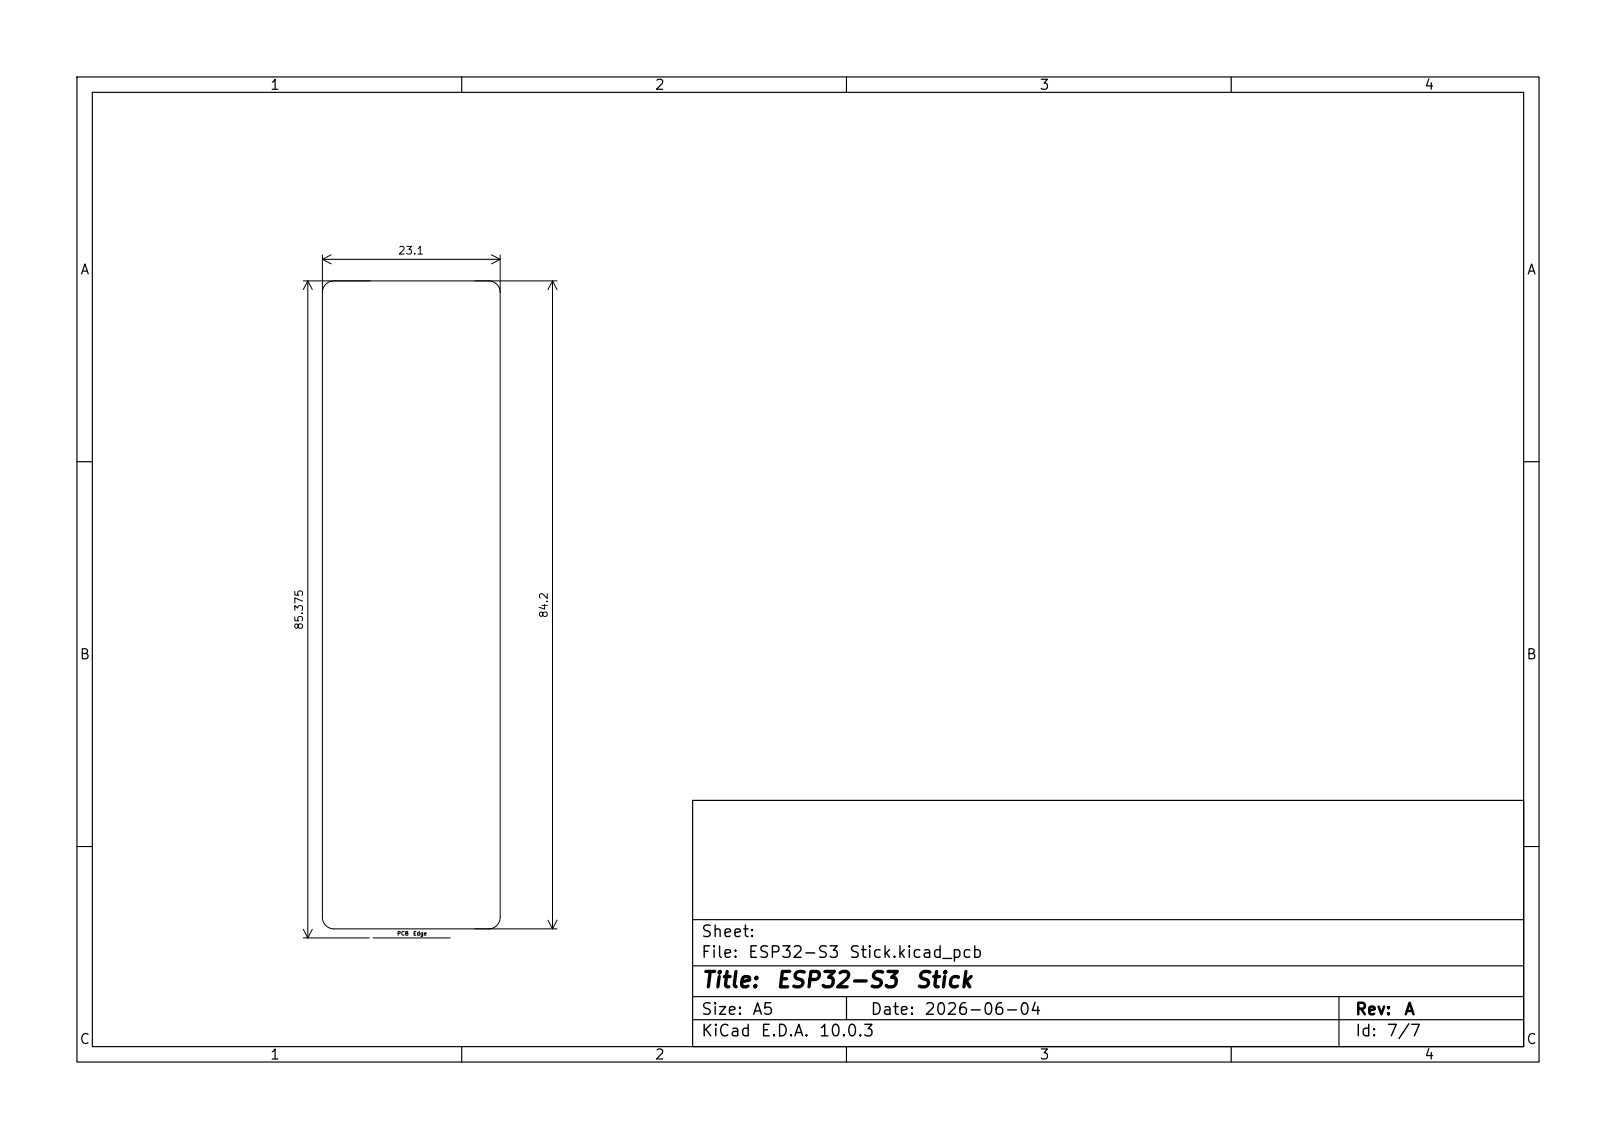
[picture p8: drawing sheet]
<svg xmlns="http://www.w3.org/2000/svg" width="210mm" height="148mm" viewBox="0 0 210 148" stroke-linecap="round" stroke-linejoin="round" font-family="sans-serif">
<g fill="none" stroke="#000" stroke-width=".15">
<path d="M10 10h190v128h-190zM12 12h186v124h-186zM60 10v2M110 10v2M160 10v2M10 60h2M198 60h2M10 110h2M90 104h108v32h-108zM90 119.5h108M198 110h2M60 136v2"/>
<path d="M90 132.5h108M90 129.5h108M90 125.5h108M110 136v2M110 129.5v3M160 136v2M174 129.5v6.5"/>
</g>
<g fill="none" stroke="#000" stroke-width=".13">
<path d="M39.4 36.5h33M40 36.5v85.4M40 36.5l.6 1.1M40 36.5l-.6 1.1M41.9 33.1v86.1a1.5 1.5 0 0 0 1.5 1.5h29M41.9 33.7h23.1M41.9 33.7l1.1 .6M43 33.1l-1.1 .6M43.4 36.5a1.5 1.5 0 0 0-1.5 1.5M63.5 36.5a1.5 1.5 0 0 1 1.5 1.5M63.9 33.1l1.1 .6M65 33.1v86.1a1.5 1.5 0 0 1-1.5 1.5"/>
<path d="M65 33.7l-1.1 .6M71.8 36.5v84.2M71.8 36.5l.6 1.1M71.8 36.5l-.6 1.1M71.2 119.6l.6 1.1M72.4 119.6l-.6 1.1M39.4 121.9h8.6M39.4 120.7l.6 1.2M40.6 120.7l-.6 1.2M48.5 121.9h10"/>
</g>
<g font-size="2">
<text x="91" y="128.8">Title:</text>
<text x="100.7" y="128.8">ESP32-S3</text>
<text x="118.8" y="128.8">Stick</text>
</g>
<g font-size="1.5">
<text x="91" y="124.9">File:</text>
<text x="91" y="122.2">Sheet:</text>
<text x="97.1" y="124.9">ESP32-S3</text>
<text x="110.2" y="124.9">Stick.kicad_pcb</text>
<text x="91" y="135.1">KiCad</text>
<text x="91" y="132.3">Size:</text>
<text x="97.7" y="132.3">A5</text>
<text x="98.7" y="135.1">E.D.A.</text>
<text x="106.3" y="135.1">10.0.3</text>
<text x="113" y="132.3">Date:</text>
<text x="120" y="132.3">2026-06-04</text>
<text x="176" y="132.3">Rev:</text>
<text x="176" y="135.1">Id:</text>
<text x="180.1" y="135.1">7/7</text>
<text x="182.4" y="132.3">A</text>
</g>
<g font-size="1.3">
<text x="35" y="12">1</text>
<text x="85" y="12">2</text>
<text x="135" y="12">3</text>
<text x="185" y="12">4</text>
<text x="10.3" y="36">A</text>
<text x="198.4" y="36">A</text>
<text x="10.3" y="86">B</text>
<text x="198.3" y="86">B</text>
<text x="10.3" y="136">C</text>
<text x="198.3" y="136">C</text>
<text x="35" y="138">1</text>
<text x="85" y="138">2</text>
<text x="135" y="138">3</text>
<text x="185" y="138">4</text>
</g>
<g font-size="1">
<text x="51.7" y="33.3">23.1</text>
<text x="39.6" y="81.9" transform="rotate(-90 39.6 81.9)">85.375</text>
<text x="71.4" y="80.4" transform="rotate(-90 71.4 80.4)">84.2</text>
</g>
<g font-size=".5">
<text x="51.6" y="121.7">PCB</text>
<text x="53.6" y="121.7">Edge</text>
</g>
</svg>
